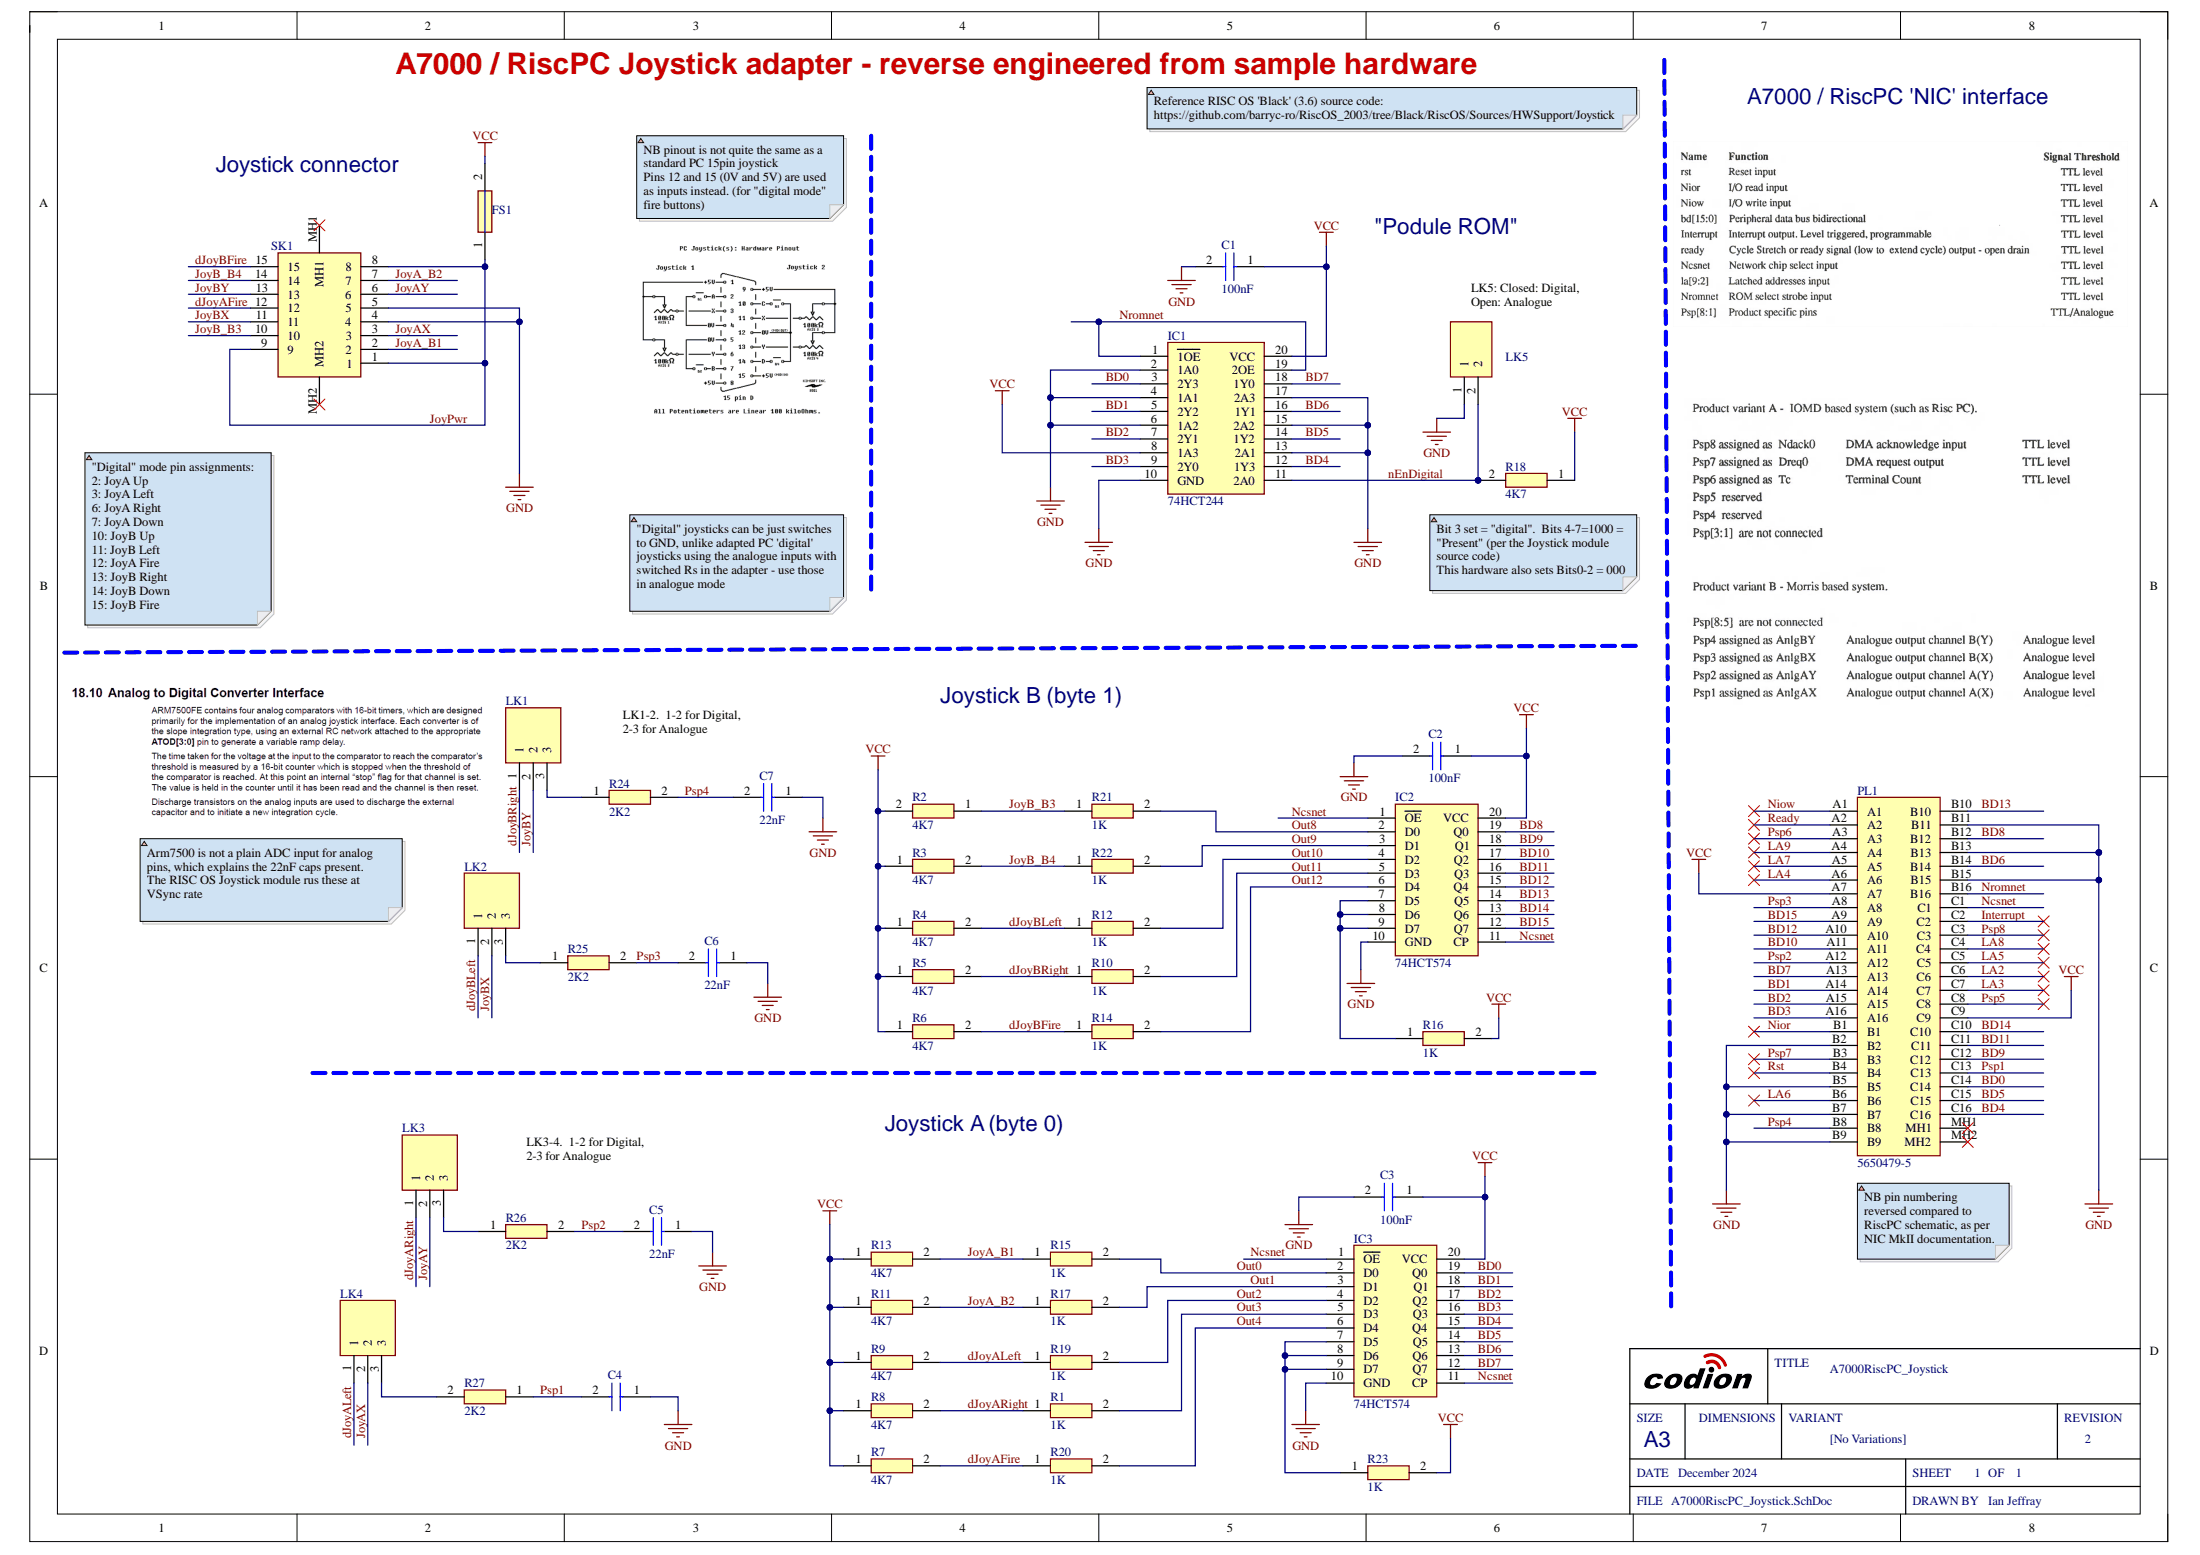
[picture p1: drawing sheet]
# Altium project A7000RiscPC_Joystick.PrjPcb
Sch_RevNo: 2; Sch_ReleaseDate: April 2025; Project_Title: A7000RiscPC_Joystick; DrawnBy: Ian Jeffray
1 sheet, 45 parts. Net scope: global (net labels, ports and power ports of the same name join across sheets).
Board file: A7000RiscPC_Joystick.PcbDoc

## Sheet A7000RiscPC_Joystick.SchDoc
size A3; SheetNumber: 1; SheetTotal: 1

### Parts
C1  100nF  [CAPC1608X90N]
C2  100nF  [CAPC1608X90N]
C3  100nF  [CAPC1608X90N]
C4  06033C104KAT4A  [CAPC1608X90N]  (value not drawn)
C5  22nF  [CAPC1608X90N]
C6  22nF  [CAPC1608X90N]
C7  22nF  [CAPC1608X90N]
FS1  0679L0250-05  [FUSC6125X279N]  (value not drawn)
IC1  74HCT244  [SOIC127P1030X265-20N]
IC2  74HCT574  [SOIC127P1030X265-20N]
IC3  74HCT574  [SOIC127P1030X265-20N]
LK1  PREC003SAAN-RC  [HDRV3W64P0X254_1X3_762X254X868P]  (value not drawn)
LK2  PREC003SAAN-RC  [HDRV3W64P0X254_1X3_762X254X868P]  (value not drawn)
LK3  PREC003SAAN-RC  [HDRV3W64P0X254_1X3_762X254X868P]  (value not drawn)
LK4  PREC003SAAN-RC  [HDRV3W64P0X254_1X3_762X254X868P]  (value not drawn)
LK5  PREC002SAAN-RC  [HDRV2W64P0X254_1X2_508X254X854P]  (value not drawn)
PL1  5650479-5  [56504795]
R1  1K  [RESC1005X35N]
R2  4K7  [RESC1005X35N]
R3  4K7  [RESC1005X35N]
R4  4K7  [RESC1005X35N]
R5  4K7  [RESC1005X35N]
R6  4K7  [RESC1005X35N]
R7  4K7  [RESC1005X35N]
R8  4K7  [RESC1005X35N]
R9  4K7  [RESC1005X35N]
R10  1K  [RESC1005X35N]
R11  4K7  [RESC1005X35N]
R12  1K  [RESC1005X35N]
R13  4K7  [RESC1005X35N]
R14  1K  [RESC1005X35N]
R15  1K  [RESC1005X35N]
R16  1K  [RESC1005X35N]
R17  1K  [RESC1005X35N]
R18  4K7  [RESC1005X35N]
R19  1K  [RESC1005X35N]
R20  1K  [RESC1005X35N]
R21  1K  [RESC1005X35N]
R22  1K  [RESC1005X35N]
R23  1K  [RESC1005X35N]
R24  2K2  [RESC1005X35N]
R25  2K2  [RESC1005X35N]
R26  2K2  [RESC1005X35N]
R27  2K2  [RESC1005X35N]
SK1  5747845-4  [57478454]  (value not drawn)

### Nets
GND: C1.2 C2.2 C3.2 C4.1 C5.1 C6.1 C7.1 IC1.2(1A0) IC1.4(1A1) IC1.6(1A2) IC1.10(GND) IC1.13(2A1) IC1.15(2A2) IC1.17(2A3) IC2.10(GND) IC3.10(GND) LK5.1 PL1.B2 PL1.B5 PL1.B7 PL1.B9 PL1.B11 PL1.B13 PL1.B15 SK1.4 SK1.5
VCC: C1.1 C2.1 C3.1 FS1.2 IC1.8(1A3) IC1.20(VCC) IC2.20(VCC) IC3.20(VCC) PL1.A7 PL1.C9 R2.2 R3.1 R4.1 R5.1 R6.1 R7.1 R8.1 R9.1 R11.1 R13.1 R16.2 R18.1 R23.2
BD0: IC1.3(2Y3) IC3.19(Q0) PL1.C14
BD1: IC1.5(2Y2) IC3.18(Q1) PL1.A14
BD2: IC1.7(2Y1) IC3.17(Q2) PL1.A15
BD3: IC1.9(2Y0) IC3.16(Q3) PL1.A16
BD4: IC1.12(1Y3) IC3.15(Q4) PL1.C16
BD5: IC1.14(1Y2) IC3.14(Q5) PL1.C15
BD6: IC1.16(1Y1) IC3.13(Q6) PL1.B14
BD7: IC1.18(1Y0) IC3.12(Q7) PL1.A13
BD8: IC2.19(Q0) PL1.B12
BD9: IC2.18(Q1) PL1.C12
BD10: IC2.17(Q2) PL1.A11
BD11: IC2.16(Q3) PL1.C11
BD12: IC2.15(Q4) PL1.A10
BD13: IC2.14(Q5) PL1.B10
BD14: IC2.13(Q6) PL1.C10
BD15: IC2.12(Q7) PL1.A9
dJoyAFire: R7.2 R20.1 SK1.12
dJoyALeft: LK4.1 R9.2 R19.1
dJoyARight: LK3.1 R1.1 R8.2
dJoyBFire: R6.2 R14.1 SK1.15
dJoyBLeft: LK2.1 R4.2 R12.1
dJoyBRight: LK1.1 R5.2 R10.1
Interrupt: PL1.C2
JoyA_B1: R13.2 R15.1 SK1.2
JoyA_B2: R11.2 R17.1 SK1.7
JoyAX: LK4.2 SK1.3
JoyAY: LK3.2 SK1.6
JoyB_B3: R2.1 R21.1 SK1.10
JoyB_B4: R3.2 R22.1 SK1.14
JoyBX: LK2.2 SK1.11
JoyBY: LK1.2 SK1.13
JoyPwr: FS1.1 SK1.1 SK1.8 SK1.9
LA2: PL1.C6
LA3: PL1.C7
LA4: PL1.A6
LA5: PL1.C5
LA6: PL1.B6
LA7: PL1.A5
LA8: PL1.C4
LA9: PL1.A4
Ncsnet: IC2.1(~{OE}) IC2.11(CP) IC3.1(~{OE}) IC3.11(CP) PL1.C1
nEnDigital: IC1.11(2A0) LK5.2 R18.2
Nior: PL1.B1
Niow: PL1.A1
Nromnet: IC1.1(~{1OE}) IC1.19(2OE) PL1.B16
Out0: IC3.2(D0) R15.2
Out1: IC3.3(D1) R17.2
Out2: IC3.4(D2) R19.2
Out3: IC3.5(D3) R1.2
Out4: IC3.6(D4) R20.2
Out8: IC2.2(D0) R21.2
Out9: IC2.3(D1) R22.2
Out10: IC2.4(D2) R12.2
Out11: IC2.5(D3) R10.2
Out12: IC2.6(D4) R14.2
Psp1: C4.2 PL1.C13 R27.1
Psp2: C5.2 PL1.A12 R26.2
Psp3: C6.2 PL1.A8 R25.2
Psp4: C7.2 PL1.B8 R24.2
Psp5: PL1.C8
Psp6: PL1.A3
Psp7: PL1.B3
Psp8: PL1.C3
Ready: PL1.A2
Rst: PL1.B4
NetIC2_7: IC2.7(D5) IC2.8(D6) IC2.9(D7) R16.1
NetIC3_7: IC3.7(D5) IC3.8(D6) IC3.9(D7) R23.1
NetLK1_3: LK1.3 R24.1
NetLK2_3: LK2.3 R25.1
NetLK3_3: LK3.3 R26.1
NetLK4_3: LK4.3 R27.2

Not connected (* = marked no-connect by the designer): PL1 MH1* MH2*; SK1 MH1* MH2*

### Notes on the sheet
- A7000 / RiscPC Joystick adapter - reverse engineered from sample hardware
- A7000 / RiscPC 'NIC' interface
- Joystick connector
- Reference RISC OS 'Black' (3.6) source code:
  https://github.com/barryc-ro/RiscOS_2003/tree/Black/RiscOS/Sources/HWSupport/Joystick
- NB pinout is not quite the same as a standard PC 15pin joystick
  Pins 12 and 15 (0V and 5V) are used as inputs instead. (for "digital mode" fire buttons)
- "Podule ROM"
- LK5: Closed: Digital, Open: Analogue
- "Digital" joysticks can be just switches to GND, unlike adapted PC 'digital' joysticks using the analogue inputs with switched Rs in the adapter - use those in analogue mode
- (near R18) Bit 3 set = "digital".  Bits 4-7=1000 = "Present" (per the Joystick module source code)
  This hardware also sets Bits0-2 = 000
- "Digital" mode pin assignments:
  2: JoyA Up
  3: JoyA Left
  6: JoyA Right
  7: JoyA Down
  10: JoyB Up
  11: JoyB Left
  12: JoyA Fire
  13: JoyB Right
  14: JoyB Down
  15: JoyB Fire
- LK1-2.  1-2 for Digital, 2-3 for Analogue
- Joystick B (byte 1)
- Arm7500 is not a plain ADC input for analog pins, which explains the 22nF caps present.
  The RISC OS Joystick module rus these at VSync rate
- Joystick A (byte 0)
- LK3-4.  1-2 for Digital, 2-3 for Analogue
- (near PL1) NB pin numbering reversed compared to RiscPC schematic, as per NIC MkII documentation.
